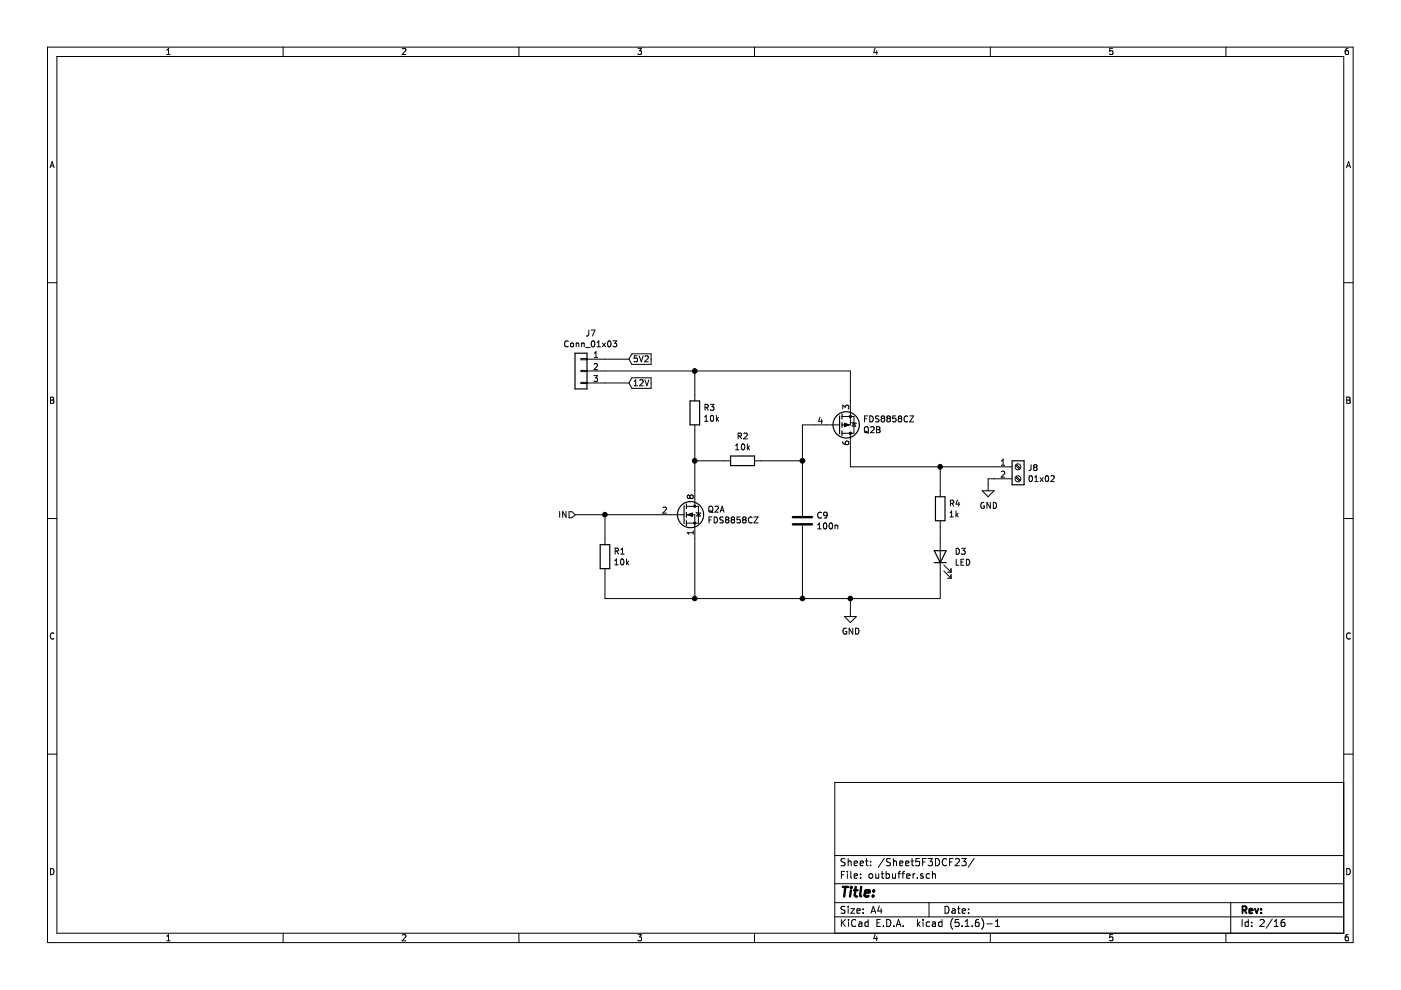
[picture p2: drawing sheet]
EESchema Schematic File Version 4
EELAYER 30 0
EELAYER END
$Descr A4 11693 8268
encoding utf-8
Sheet 3 16
Title ""
Date ""
Rev ""
Comp ""
Comment1 ""
Comment2 ""
Comment3 ""
Comment4 ""
$EndDescr
Text HLabel 4800 4300 0    50   Input ~ 0
IN
Wire Wire Line
	7850 4500 7850 4400
Wire Wire Line
	7850 4100 7850 3900
Wire Wire Line
	7100 3350 7100 3100
$Comp
L Device:R R?
U 1 1
P 7850 4250
AR Path="/5F37E8E0/5F3B8EED" Ref="R?"  Part="1" 
AR Path="/5F3D19E9/5F3B8EED" Ref="R?"  Part="1" 
AR Path="/5F3D3B99/5F3B8EED" Ref="R?"  Part="1" 
AR Path="/5F3DCF24/5F3B8EED" Ref="R4"  Part="1" 
AR Path="/5F3DE846/5F3B8EED" Ref="R7"  Part="1" 
AR Path="/5F3DE942/5F3B8EED" Ref="R10"  Part="1" 
AR Path="/5F3DEAD9/5F3B8EED" Ref="R13"  Part="1" 
AR Path="/5F3DED83/5F3B8EED" Ref="R16"  Part="1" 
AR Path="/5F3DEE34/5F3B8EED" Ref="R25"  Part="1" 
AR Path="/5F41A41D/5F3B8EED" Ref="R?"  Part="1" 
AR Path="/5F41A541/5F3B8EED" Ref="R?"  Part="1" 
AR Path="/5F41A647/5F3B8EED" Ref="R?"  Part="1" 
AR Path="/5F786A86/5F3B8EED" Ref="R?"  Part="1" 
F 0 "R25" H 7920 4296 50  0000 L CNN
F 1 "1k" H 7920 4205 50  0000 L CNN
F 2 "Resistor_SMD:R_0805_2012Metric_Pad1.15x1.40mm_HandSolder" V 7780 4250 50  0001 C CNN
F 3 "~" H 7850 4250 50  0001 C CNN
	1    7850 4250
	1    0    0    -1  
$EndComp
$Comp
L Device:LED D?
U 1 1
P 7850 4650
AR Path="/5F37E8E0/5F3B534B" Ref="D?"  Part="1" 
AR Path="/5F3D19E9/5F3B534B" Ref="D?"  Part="1" 
AR Path="/5F3D3B99/5F3B534B" Ref="D?"  Part="1" 
AR Path="/5F3DCF24/5F3B534B" Ref="D3"  Part="1" 
AR Path="/5F3DE846/5F3B534B" Ref="D4"  Part="1" 
AR Path="/5F3DE942/5F3B534B" Ref="D5"  Part="1" 
AR Path="/5F3DEAD9/5F3B534B" Ref="D6"  Part="1" 
AR Path="/5F3DED83/5F3B534B" Ref="D7"  Part="1" 
AR Path="/5F3DEE34/5F3B534B" Ref="D12"  Part="1" 
AR Path="/5F41A41D/5F3B534B" Ref="D?"  Part="1" 
AR Path="/5F41A541/5F3B534B" Ref="D?"  Part="1" 
AR Path="/5F41A647/5F3B534B" Ref="D?"  Part="1" 
AR Path="/5F786A86/5F3B534B" Ref="D?"  Part="1" 
F 0 "D12" V 7889 4532 50  0000 R CNN
F 1 "LED" V 7798 4532 50  0000 R CNN
F 2 "LED_THT:LED_D3.0mm" H 7850 4650 50  0001 C CNN
F 3 "~" H 7850 4650 50  0001 C CNN
	1    7850 4650
	0    -1   -1   0   
$EndComp
Wire Wire Line
	5800 3300 5800 3100
Wire Wire Line
	5800 4500 5800 5000
$Comp
L Device:C C?
U 1 1
P 6700 4350
AR Path="/5F37E8E0/5F3A8426" Ref="C?"  Part="1" 
AR Path="/5F3D19E9/5F3A8426" Ref="C?"  Part="1" 
AR Path="/5F3D3B99/5F3A8426" Ref="C?"  Part="1" 
AR Path="/5F3DCF24/5F3A8426" Ref="C9"  Part="1" 
AR Path="/5F3DE846/5F3A8426" Ref="C10"  Part="1" 
AR Path="/5F3DE942/5F3A8426" Ref="C11"  Part="1" 
AR Path="/5F3DEAD9/5F3A8426" Ref="C12"  Part="1" 
AR Path="/5F3DED83/5F3A8426" Ref="C13"  Part="1" 
AR Path="/5F3DEE34/5F3A8426" Ref="C19"  Part="1" 
AR Path="/5F41A41D/5F3A8426" Ref="C?"  Part="1" 
AR Path="/5F41A541/5F3A8426" Ref="C?"  Part="1" 
AR Path="/5F41A647/5F3A8426" Ref="C?"  Part="1" 
AR Path="/5F786A86/5F3A8426" Ref="C?"  Part="1" 
F 0 "C19" H 6815 4396 50  0000 L CNN
F 1 "100n" H 6815 4305 50  0000 L CNN
F 2 "Capacitor_SMD:C_0805_2012Metric_Pad1.15x1.40mm_HandSolder" H 6738 4200 50  0001 C CNN
F 3 "~" H 6700 4350 50  0001 C CNN
	1    6700 4350
	1    0    0    -1  
$EndComp
$Comp
L Device:R R?
U 1 1
P 6200 3850
AR Path="/5F37E8E0/5F3A77B0" Ref="R?"  Part="1" 
AR Path="/5F3D19E9/5F3A77B0" Ref="R?"  Part="1" 
AR Path="/5F3D3B99/5F3A77B0" Ref="R?"  Part="1" 
AR Path="/5F3DCF24/5F3A77B0" Ref="R2"  Part="1" 
AR Path="/5F3DE846/5F3A77B0" Ref="R5"  Part="1" 
AR Path="/5F3DE942/5F3A77B0" Ref="R8"  Part="1" 
AR Path="/5F3DEAD9/5F3A77B0" Ref="R11"  Part="1" 
AR Path="/5F3DED83/5F3A77B0" Ref="R14"  Part="1" 
AR Path="/5F3DEE34/5F3A77B0" Ref="R23"  Part="1" 
AR Path="/5F41A41D/5F3A77B0" Ref="R?"  Part="1" 
AR Path="/5F41A541/5F3A77B0" Ref="R?"  Part="1" 
AR Path="/5F41A647/5F3A77B0" Ref="R?"  Part="1" 
AR Path="/5F786A86/5F3A77B0" Ref="R?"  Part="1" 
F 0 "R23" V 5993 3850 50  0000 C CNN
F 1 "10k" V 6084 3850 50  0000 C CNN
F 2 "Resistor_SMD:R_0805_2012Metric_Pad1.15x1.40mm_HandSolder" V 6130 3850 50  0001 C CNN
F 3 "~" H 6200 3850 50  0001 C CNN
	1    6200 3850
	0    1    1    0   
$EndComp
$Comp
L Device:R R?
U 1 1
P 5800 3450
AR Path="/5F37E8E0/5F3A51E3" Ref="R?"  Part="1" 
AR Path="/5F3D19E9/5F3A51E3" Ref="R?"  Part="1" 
AR Path="/5F3D3B99/5F3A51E3" Ref="R?"  Part="1" 
AR Path="/5F3DCF24/5F3A51E3" Ref="R3"  Part="1" 
AR Path="/5F3DE846/5F3A51E3" Ref="R6"  Part="1" 
AR Path="/5F3DE942/5F3A51E3" Ref="R9"  Part="1" 
AR Path="/5F3DEAD9/5F3A51E3" Ref="R12"  Part="1" 
AR Path="/5F3DED83/5F3A51E3" Ref="R15"  Part="1" 
AR Path="/5F3DEE34/5F3A51E3" Ref="R24"  Part="1" 
AR Path="/5F41A41D/5F3A51E3" Ref="R?"  Part="1" 
AR Path="/5F41A541/5F3A51E3" Ref="R?"  Part="1" 
AR Path="/5F41A647/5F3A51E3" Ref="R?"  Part="1" 
AR Path="/5F786A86/5F3A51E3" Ref="R?"  Part="1" 
F 0 "R24" H 5870 3496 50  0000 L CNN
F 1 "10k" H 5870 3405 50  0000 L CNN
F 2 "Resistor_SMD:R_0805_2012Metric_Pad1.15x1.40mm_HandSolder" V 5730 3450 50  0001 C CNN
F 3 "~" H 5800 3450 50  0001 C CNN
	1    5800 3450
	1    0    0    -1  
$EndComp
$Comp
L Transistor_FET:FDS8960C Q?
U 2 1
P 7000 3550
AR Path="/5F37E8E0/5F38E089" Ref="Q?"  Part="2" 
AR Path="/5F3D19E9/5F38E089" Ref="Q?"  Part="2" 
AR Path="/5F3D3B99/5F38E089" Ref="Q?"  Part="2" 
AR Path="/5F3DCF24/5F38E089" Ref="Q2"  Part="2" 
AR Path="/5F3DE846/5F38E089" Ref="Q4"  Part="2" 
AR Path="/5F3DE942/5F38E089" Ref="Q6"  Part="2" 
AR Path="/5F3DEAD9/5F38E089" Ref="Q8"  Part="2" 
AR Path="/5F3DED83/5F38E089" Ref="Q10"  Part="2" 
AR Path="/5F3DEE34/5F38E089" Ref="Q13"  Part="2" 
AR Path="/5F41A41D/5F38E089" Ref="Q?"  Part="2" 
AR Path="/5F41A541/5F38E089" Ref="Q?"  Part="2" 
AR Path="/5F41A647/5F38E089" Ref="Q?"  Part="1" 
AR Path="/5F786A86/5F38E089" Ref="Q?"  Part="2" 
F 0 "Q13" H 7205 3596 50  0000 L CNN
F 1 "FDS8858CZ" H 7205 3505 50  0000 L CNN
F 2 "Package_SO:SOIC-8_3.9x4.9mm_P1.27mm" H 7200 3475 50  0001 L CNN
F 3 "https://www.onsemi.com/pub/Collateral/FDS8858CZ-D.PDF" H 7100 3550 50  0001 L CNN
	2    7000 3550
	1    0    0    1   
$EndComp
$Comp
L Transistor_FET:FDS8960C Q?
U 1 1
P 5700 4300
AR Path="/5F37E8E0/5F38C15D" Ref="Q?"  Part="1" 
AR Path="/5F3D19E9/5F38C15D" Ref="Q?"  Part="1" 
AR Path="/5F3D3B99/5F38C15D" Ref="Q?"  Part="1" 
AR Path="/5F3DCF24/5F38C15D" Ref="Q2"  Part="1" 
AR Path="/5F3DE846/5F38C15D" Ref="Q4"  Part="1" 
AR Path="/5F3DE942/5F38C15D" Ref="Q6"  Part="1" 
AR Path="/5F3DEAD9/5F38C15D" Ref="Q8"  Part="1" 
AR Path="/5F3DED83/5F38C15D" Ref="Q10"  Part="1" 
AR Path="/5F3DEE34/5F38C15D" Ref="Q13"  Part="1" 
AR Path="/5F41A41D/5F38C15D" Ref="Q?"  Part="1" 
AR Path="/5F41A541/5F38C15D" Ref="Q?"  Part="1" 
AR Path="/5F41A647/5F38C15D" Ref="Q?"  Part="2" 
AR Path="/5F786A86/5F38C15D" Ref="Q?"  Part="1" 
F 0 "Q13" H 5905 4346 50  0000 L CNN
F 1 "FDS8858CZ" H 5905 4255 50  0000 L CNN
F 2 "Package_SO:SOIC-8_3.9x4.9mm_P1.27mm" H 5900 4225 50  0001 L CNN
F 3 "https://www.onsemi.com/pub/Collateral/FDS8858CZ-D.PDF" H 5800 4300 50  0001 L CNN
	1    5700 4300
	1    0    0    -1  
$EndComp
Wire Wire Line
	6700 3550 6800 3550
$Comp
L Connector:Screw_Terminal_01x02 J26
U 1 1
P 8500 3900
AR Path="/5F3DEE34/5F6CA19B" Ref="J26"  Part="1" 
AR Path="/5F3DED83/5F6CA19B" Ref="J16"  Part="1" 
AR Path="/5F3DCF24/5F6CA19B" Ref="J8"  Part="1" 
AR Path="/5F3DE846/5F6CA19B" Ref="J10"  Part="1" 
AR Path="/5F3DE942/5F6CA19B" Ref="J12"  Part="1" 
AR Path="/5F3DEAD9/5F6CA19B" Ref="J14"  Part="1" 
F 0 "J26" H 8580 3892 50  0000 L CNN
F 1 "01x02" H 8580 3801 50  0000 L CNN
F 2 "TerminalBlock:TerminalBlock_bornier-2_P5.08mm" H 8500 3900 50  0001 C CNN
F 3 "~" H 8500 3900 50  0001 C CNN
	1    8500 3900
	1    0    0    -1  
$EndComp
$Comp
L power:GND #PWR025
U 1 1
P 8250 4050
AR Path="/5F3DEE34/5F6CA1A1" Ref="#PWR025"  Part="1" 
AR Path="/5F3DED83/5F6CA1A1" Ref="#PWR014"  Part="1" 
AR Path="/5F3DCF24/5F6CA1A1" Ref="#PWR06"  Part="1" 
AR Path="/5F3DE846/5F6CA1A1" Ref="#PWR08"  Part="1" 
AR Path="/5F3DE942/5F6CA1A1" Ref="#PWR010"  Part="1" 
AR Path="/5F3DEAD9/5F6CA1A1" Ref="#PWR012"  Part="1" 
F 0 "#PWR025" H 8250 3800 50  0001 C CNN
F 1 "GND" H 8255 3877 50  0000 C CNN
F 2 "" H 8250 4050 50  0001 C CNN
F 3 "" H 8250 4050 50  0001 C CNN
	1    8250 4050
	1    0    0    -1  
$EndComp
Wire Wire Line
	8300 4000 8250 4000
Wire Wire Line
	8250 4000 8250 4050
Wire Wire Line
	7850 3900 8300 3900
$Comp
L Connector_Generic:Conn_01x03 J?
U 1 1
P 4850 3100
AR Path="/5F6CE254" Ref="J?"  Part="1" 
AR Path="/5F3DED83/5F6CE254" Ref="J15"  Part="1" 
AR Path="/5F3DEE34/5F6CE254" Ref="J25"  Part="1" 
AR Path="/5F3DCF24/5F6CE254" Ref="J7"  Part="1" 
AR Path="/5F3DE846/5F6CE254" Ref="J9"  Part="1" 
AR Path="/5F3DE942/5F6CE254" Ref="J11"  Part="1" 
AR Path="/5F3DEAD9/5F6CE254" Ref="J13"  Part="1" 
F 0 "J25" H 4768 3417 50  0000 C CNN
F 1 "Conn_01x03" H 4768 3326 50  0000 C CNN
F 2 "Connector_PinHeader_2.54mm:PinHeader_1x03_P2.54mm_Vertical" H 4850 3100 50  0001 C CNN
F 3 "~" H 4850 3100 50  0001 C CNN
	1    4850 3100
	-1   0    0    -1  
$EndComp
Wire Wire Line
	5800 3100 5050 3100
$Comp
L power:GND #PWR024
U 1 1
P 7100 5100
AR Path="/5F3DEE34/5F6CF9E6" Ref="#PWR024"  Part="1" 
AR Path="/5F3DED83/5F6CF9E6" Ref="#PWR013"  Part="1" 
AR Path="/5F3DCF24/5F6CF9E6" Ref="#PWR05"  Part="1" 
AR Path="/5F3DE846/5F6CF9E6" Ref="#PWR07"  Part="1" 
AR Path="/5F3DE942/5F6CF9E6" Ref="#PWR09"  Part="1" 
AR Path="/5F3DEAD9/5F6CF9E6" Ref="#PWR011"  Part="1" 
F 0 "#PWR024" H 7100 4850 50  0001 C CNN
F 1 "GND" H 7105 4927 50  0000 C CNN
F 2 "" H 7100 5100 50  0001 C CNN
F 3 "" H 7100 5100 50  0001 C CNN
	1    7100 5100
	1    0    0    -1  
$EndComp
Wire Wire Line
	7100 5100 7100 5000
Text GLabel 5250 3000 2    50   Input ~ 0
5V2
Text GLabel 5250 3200 2    50   Input ~ 0
12V
Wire Wire Line
	5250 3000 5050 3000
Wire Wire Line
	5250 3200 5050 3200
Wire Wire Line
	6700 3850 6700 3550
Wire Wire Line
	7100 5000 7850 5000
Wire Wire Line
	5800 3600 5800 3850
Wire Wire Line
	5800 3100 7100 3100
Connection ~ 5800 3100
Wire Wire Line
	6350 3850 6700 3850
Wire Wire Line
	6700 4200 6700 3850
Connection ~ 6700 3850
Wire Wire Line
	6050 3850 5800 3850
Connection ~ 5800 3850
Wire Wire Line
	5800 3850 5800 4100
Wire Wire Line
	7100 5000 6700 5000
Connection ~ 7100 5000
Wire Wire Line
	6700 4500 6700 5000
Connection ~ 6700 5000
Wire Wire Line
	6700 5000 5800 5000
$Comp
L Device:R R?
U 1 1
P 5050 4650
AR Path="/5F37E8E0/5FBA90C2" Ref="R?"  Part="1" 
AR Path="/5F3D19E9/5FBA90C2" Ref="R?"  Part="1" 
AR Path="/5F3D3B99/5FBA90C2" Ref="R?"  Part="1" 
AR Path="/5F3DCF24/5FBA90C2" Ref="R1"  Part="1" 
AR Path="/5F3DE846/5FBA90C2" Ref="R27"  Part="1" 
AR Path="/5F3DE942/5FBA90C2" Ref="R28"  Part="1" 
AR Path="/5F3DEAD9/5FBA90C2" Ref="R29"  Part="1" 
AR Path="/5F3DED83/5FBA90C2" Ref="R30"  Part="1" 
AR Path="/5F3DEE34/5FBA90C2" Ref="R31"  Part="1" 
AR Path="/5F41A41D/5FBA90C2" Ref="R?"  Part="1" 
AR Path="/5F41A541/5FBA90C2" Ref="R?"  Part="1" 
AR Path="/5F41A647/5FBA90C2" Ref="R?"  Part="1" 
AR Path="/5F786A86/5FBA90C2" Ref="R?"  Part="1" 
F 0 "R31" H 5120 4696 50  0000 L CNN
F 1 "10k" H 5120 4605 50  0000 L CNN
F 2 "Resistor_SMD:R_0805_2012Metric_Pad1.15x1.40mm_HandSolder" V 4980 4650 50  0001 C CNN
F 3 "~" H 5050 4650 50  0001 C CNN
	1    5050 4650
	1    0    0    -1  
$EndComp
Wire Wire Line
	4800 4300 5050 4300
Wire Wire Line
	5050 4800 5050 5000
Wire Wire Line
	5050 5000 5800 5000
Connection ~ 5800 5000
Wire Wire Line
	7850 3900 7100 3900
Wire Wire Line
	7100 3750 7100 3900
Connection ~ 7850 3900
Wire Wire Line
	7850 5000 7850 4800
Wire Wire Line
	5050 4500 5050 4300
Connection ~ 5050 4300
Wire Wire Line
	5050 4300 5500 4300
$EndSCHEMATC
